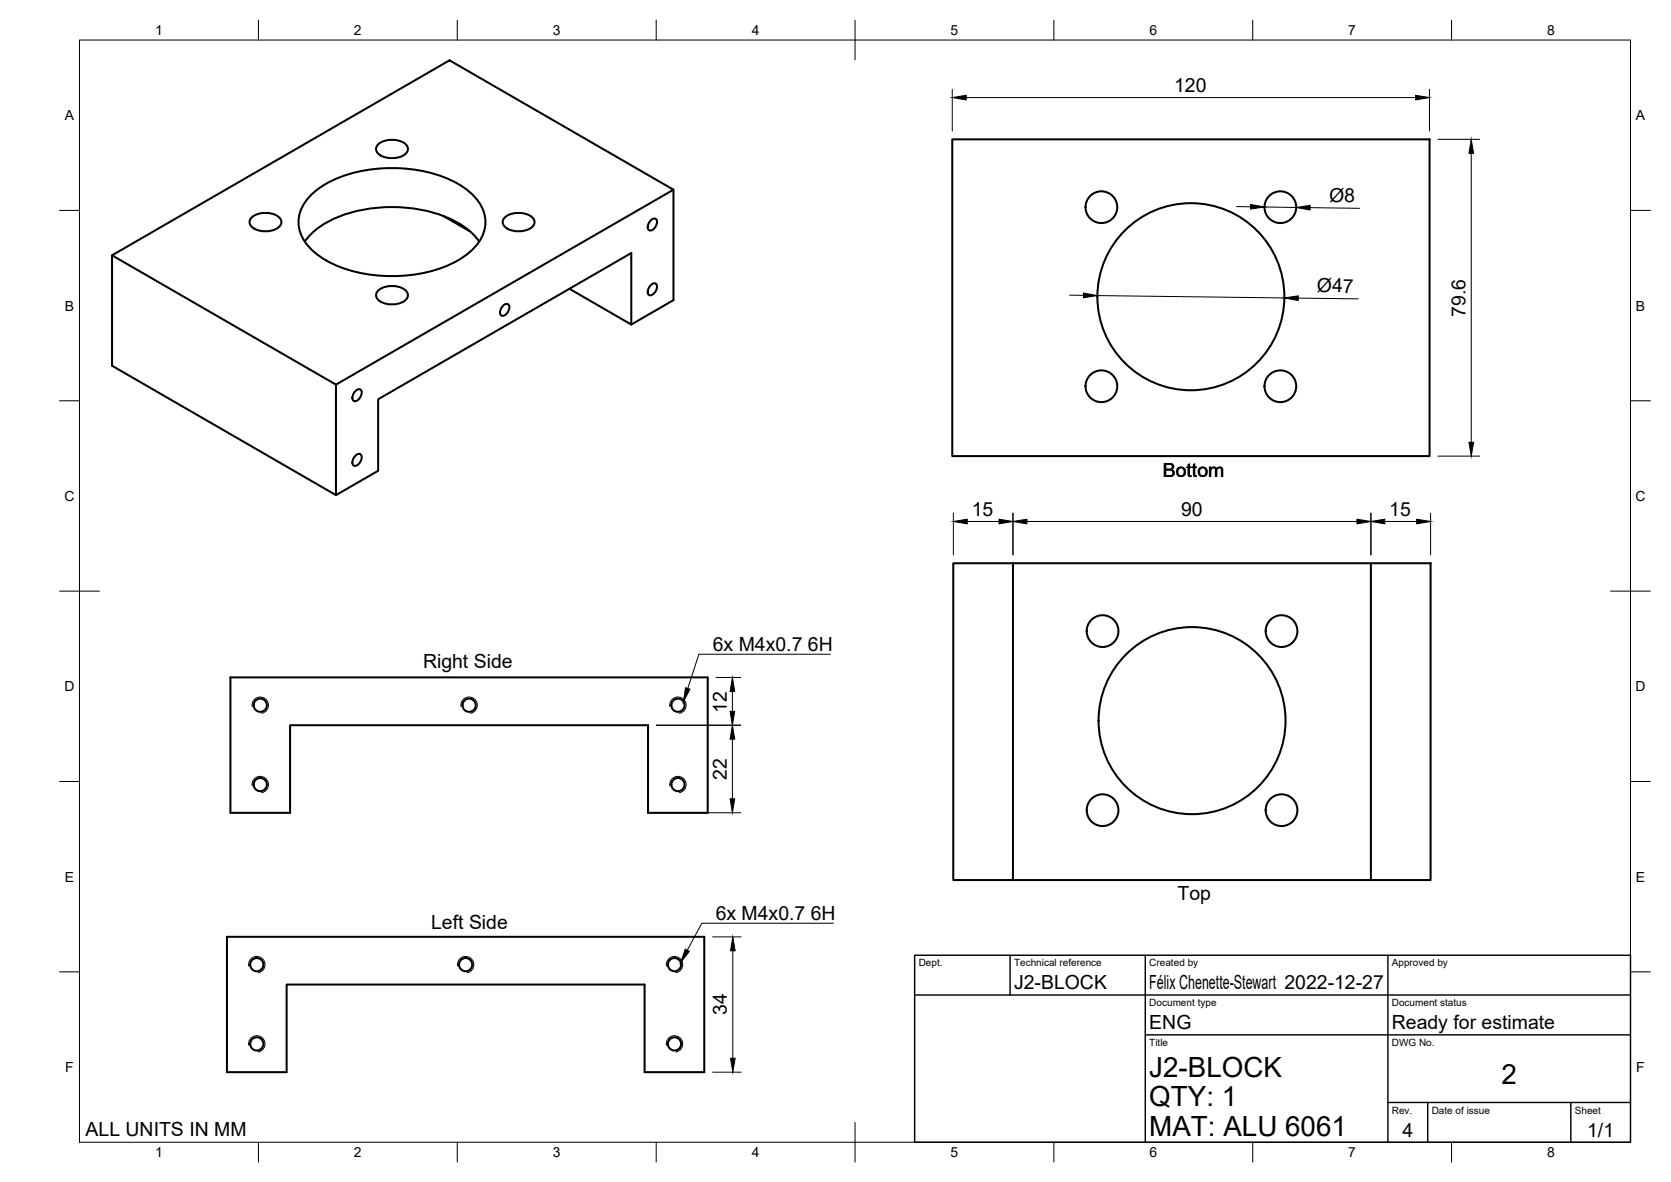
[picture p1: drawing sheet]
<svg xmlns="http://www.w3.org/2000/svg" width="420mm" height="297mm" viewBox="0 0 420 297" stroke-linecap="round" stroke-linejoin="round" font-family="sans-serif">
<!-- layer: Visible -->
<g fill="none" stroke="#000" stroke-width=".51">
<path d="M95.2 36.2a5.6 5.6 0 0 1 7.2 .5 1.95 1.95 0 0 1-1.6 2.7 5.6 5.6 0 0 1-6-1.2 1.51 1.51 0 0 1 .4-2zM239.4 35h120.1v79.6h-120.1zM63.3 54.6a5.6 5.6 0 0 1 7.2 .5 1.95 1.95 0 0 1-1.5 2.6 5.6 5.6 0 0 1-6-1.1 1.51 1.51 0 0 1 .3-2zM77.9 49.3a27.4 27.4 0 0 1 17.8-7 33.9 33.9 0 0 1 21 4.9 10.2 10.2 0 0 1 5.2 10.4 13.9 13.9 0 0 1-8.2 8.6 37.1 37.1 0 0 1-31.8-.8 12.1 12.1 0 0 1-6.8-9 9.3 9.3 0 0 1 2.8-7.1zM111.5 54.3l6.7 3.9M127 54.6a5.6 5.6 0 0 1 7.2 .5 1.95 1.95 0 0 1-1.6 2.6 5.6 5.6 0 0 1-6-1.1 1.51 1.51 0 0 1 .4-2zM163.7 55.4a.86 .86 0 0 1 1.4 0 2.16 2.16 0 0 1-1.8 2.5 1.43 1.43 0 0 1 0-2.2zM169.3 47.7v27.7l-10.6 6.2-15.5-9M28.2 64.2v27.7l56.3 32.5 10.6-6.1v-18l63.6-36.7v18M28.2 64.2l84.8-49 56.3 32.5-84.8 49zM76.6 60.7a20.5 20.5 0 0 1 11.7-7.3 37.5 37.5 0 0 1 26.3 2.3 16.3 16.3 0 0 1 5.9 5M95.2 73a5.6 5.6 0 0 1 7.2 .4 1.95 1.95 0 0 1-1.6 2.7 5.6 5.6 0 0 1-6-1.2 1.51 1.51 0 0 1 .4-1.9z"/>
<path d="M126.5 76.8a.86 .86 0 0 1 1.5 0 2.16 2.16 0 0 1-1.8 2.6 1.43 1.43 0 0 1 0-2.2zM163.7 71.6a.86 .86 0 0 1 1.4 0 2.16 2.16 0 0 1-1.8 2.6 1.43 1.43 0 0 1 0-2.2zM84.5 96.7v27.7M89.4 98.2a.86 .86 0 0 1 1.5 0 2.16 2.16 0 0 1-1.8 2.6 1.43 1.43 0 0 1 0-2.2zM89.4 114.5a.86 .86 0 0 1 1.5 0 2.16 2.16 0 0 1-1.8 2.6 1.43 1.43 0 0 1 0-2.2zM239.7 141.5h15v79.7h-15zM254.7 141.5h90M344.7 141.5h15v79.7h-15zM57.9 170.2h120v34.1h-15v-22h-90v22h-15zM57.1 235.4h120v34h-15v-22h-90v22h-15zM254.7 221.2h90"/>
<circle cx="276.9" cy="52.1" r="4"/>
<circle cx="321.9" cy="52.1" r="4"/>
<circle cx="299.4" cy="74.6" r="23.5"/>
<circle cx="276.9" cy="97.1" r="4"/>
<circle cx="321.9" cy="97.1" r="4"/>
<circle cx="277.2" cy="158.6" r="4"/>
<circle cx="322.2" cy="158.6" r="4"/>
<circle cx="65.4" cy="177.2" r="1.66"/>
<circle cx="118" cy="177.2" r="1.66"/>
<circle cx="170.5" cy="177.2" r="1.66"/>
<circle cx="65.4" cy="197.2" r="1.66"/>
<circle cx="170.5" cy="197.2" r="1.66"/>
<circle cx="299.7" cy="181.1" r="23.5"/>
<circle cx="277.2" cy="203.6" r="4"/>
<circle cx="322.2" cy="203.6" r="4"/>
<circle cx="64.6" cy="242.4" r="1.66"/>
<circle cx="117.1" cy="242.4" r="1.66"/>
<circle cx="169.6" cy="242.4" r="1.66"/>
<circle cx="64.6" cy="262.3" r="1.66"/>
<circle cx="169.6" cy="262.3" r="1.66"/>
</g>
<!-- layer: Visible Narrow -->
<path d="M63.4 177.6a2.06 2.06 0 0 1 1.7-2.4 2.06 2.06 0 0 1 2.4 1.7 2.06 2.06 0 0 1-1.7 2.4M115.9 177.6a2.06 2.06 0 0 1 1.7-2.4 2.06 2.06 0 0 1 2.4 1.7 2.06 2.06 0 0 1-1.7 2.4M168.4 177.6a2.06 2.06 0 0 1 1.7-2.4 2.06 2.06 0 0 1 2.4 1.7 2.06 2.06 0 0 1-1.7 2.4M63.4 197.5a2.06 2.06 0 0 1 1.7-2.4 2.06 2.06 0 0 1 2.4 1.7 2.06 2.06 0 0 1-1.7 2.4M168.4 197.5a2.06 2.06 0 0 1 1.7-2.4 2.06 2.06 0 0 1 2.4 1.7 2.06 2.06 0 0 1-1.7 2.4M62.5 242.8a2.06 2.06 0 0 1 1.7-2.4 2.06 2.06 0 0 1 2.4 1.7 2.06 2.06 0 0 1-1.7 2.4M115.1 242.8a2.06 2.06 0 0 1 1.6-2.4 2.06 2.06 0 0 1 2.4 1.7 2.06 2.06 0 0 1-1.7 2.4M167.6 242.8a2.06 2.06 0 0 1 1.6-2.4 2.06 2.06 0 0 1 2.4 1.7 2.06 2.06 0 0 1-1.6 2.4M62.5 262.7a2.06 2.06 0 0 1 1.7-2.4 2.06 2.06 0 0 1 2.4 1.7 2.06 2.06 0 0 1-1.7 2.4M167.6 262.7a2.06 2.06 0 0 1 1.6-2.4 2.06 2.06 0 0 1 2.4 1.7 2.06 2.06 0 0 1-1.6 2.4" fill="none" stroke="#000" stroke-width=".25"/>
<!-- layer: BORDER -->
<g fill="none" stroke="#000" stroke-width=".25">
<path d="M20 10.1h390v276.9h-390zM65 5.1v5M115 5.1v5M165 5.1v5M215 5.1v10M265 5.1v5M315 5.1v5M365 5.1v5M15 52.9h5M410 52.9h5M15 100.7h5M410 100.7h5"/>
<path d="M15 148.6h10M405 148.6h10M15 196.4h5M410 196.4h5M15 244.2h5M410 244.2h5M65 287v5M115 287v5M165 287v5M215 282.1v9.9M265 287v5M315 287v5"/>
<path d="M365 287v5"/>
</g>
<!-- layer: TITLEBLOCK -->
<path d="M230 240.1h180v46.9h-180zM230 250h180M254 240.1v9.9M288 240.1v46.9M349 240.1v46.9M288 260.1h122M349 277.1h61M359 277.1v9.9M395 277.1v9.9" fill="none" stroke="#000" stroke-width=".36"/>
<!-- layer: FD_Dimensions -->
<g fill="none" stroke="#000" stroke-width=".25">
<path d="M239.4 22.4v10.5M243 24.5h112.9M359.4 22.4v10.5M361.5 35h10.5M369.9 38.5v72.6M310.9 51.9l3.5 .1M317.9 52l8 .1M329.4 52.2l12.5 .2M268.9 74.2h3.5M275.9 74.3l47 .6M326.4 74.9l15.1 .2M361.5 114.6h10.5"/>
<path d="M239.7 129v10.5M243.2 131h8M254.7 129v10.5M258.2 131h83M344.7 129v10.5M348.2 131h8M359.7 129v10.5M180 170.3h6.2M184.1 173.7v5.1M165 182.3h21.2M184.1 185.7v15.1M165 204.2h21.2"/>
<path d="M179.2 235.4h7.2M184.3 238.9v27M179.2 269.4h7.2"/>
</g>
<g fill="#000" stroke="#000" stroke-width=".25">
<path d="M239.4 24.5l3.6-.6v1.2zM355.9 23.9l3.5 .6-3.5 .6zM369.9 35l.6 3.5h-1.1zM314.4 51.4l3.5 .6-3.5 .5zM325.9 52.1l3.5-.5v1.2zM272.4 73.6l3.5 .7-3.5 .5zM322.9 74.9l3.5-.6v1.2zM369.4 111.1h1.1l-.6 3.5zM239.7 131l3.5-.5v1.1zM251.2 130.5l3.5 .5-3.5 .6zM254.7 131l3.5-.5v1.1zM341.2 130.5l3.5 .5-3.5 .6z"/>
<path d="M344.7 131l3.5-.5v1.1zM356.2 130.5l3.5 .5-3.5 .6zM183.6 178.8h1.1l-.6 3.5zM184.1 170.3l.6 3.4h-1.1zM184.1 182.3l.6 3.4h-1.1zM183.6 200.8h1.1l-.6 3.4zM184.3 235.4l.5 3.5h-1.1zM183.7 265.9h1.1l-.5 3.5z"/>
</g>
<!-- layer: Hole Notes -->
<path d="M172.4 172.8l1.1 .4-1.7 3.1zM172.3 238.5l1 .6-2.1 2.8z" fill="#000" stroke="#000" stroke-width=".25"/>
<path d="M208.8 164.4h-33.1l-2.8 8.6M209.5 232h-33l-3.7 6.8" fill="none" stroke="#000" stroke-width=".25"/>
<g font-size="7">
<text x="289" y="270.6">J2-BLOCK</text>
<text x="377.5" y="272.3">2</text>
<text x="289" y="278.1">QTY: 1</text>
<text x="289" y="285.5">MAT: ALU 6061</text>
</g>
<g font-size="4.9">
<text x="295.2" y="23.1">120</text>
<text x="334.2" y="50.7" transform="rotate(1 334.2 50.7)">Ø8</text>
<text x="331.1" y="73.4" transform="rotate(1 331.1 73.4)">Ø47</text>
<text x="368.5" y="79.6" transform="rotate(-90 368.5 79.6)">79.6</text>
<text x="292.4" y="119.9">Bottom</text>
<text x="244.3" y="129.6">15</text>
<text x="297" y="129.6">90</text>
<text x="349.3" y="129.6">15</text>
<text x="106.4" y="168">Right Side</text>
<text x="179.2" y="163.7">6x M4x0.7</text>
<text x="203.1" y="163.7">6H</text>
<text x="182.8" y="179.1" transform="rotate(-90 182.8 179.1)">12</text>
<text x="182.8" y="195.9" transform="rotate(-90 182.8 195.9)">22</text>
<text x="296.1" y="226.2">Top</text>
<text x="108.4" y="233.4">Left Side</text>
<text x="180" y="231.3">6x M4x0.7</text>
<text x="203.9" y="231.3">6H</text>
<text x="255" y="248.5">J2-BLOCK</text>
<text x="289" y="248.5">Félix Chenette-Stewart 2022-12-27</text>
<text x="182.8" y="255.1" transform="rotate(-90 182.8 255.1)">34</text>
<text x="289" y="258.6">ENG</text>
<text x="350" y="258.6">Ready for estimate</text>
<text x="21.5" y="285.6">ALL UNITS IN MM</text>
<text x="352.6" y="285.7">4</text>
<text x="399.1" y="285.7">1/1</text>
</g>
<g font-size="3.5">
<text x="39" y="8.8">1</text>
<text x="89" y="8.8">2</text>
<text x="139" y="8.8">3</text>
<text x="189" y="8.8">4</text>
<text x="239" y="8.8">5</text>
<text x="289" y="8.8">6</text>
<text x="339" y="8.8">7</text>
<text x="389" y="8.8">8</text>
<text x="16.3" y="30.2">A</text>
<text x="411.3" y="30.2">A</text>
<text x="16.3" y="78">B</text>
<text x="411.3" y="78">B</text>
<text x="16.2" y="125.9">C</text>
<text x="411.2" y="125.9">C</text>
<text x="16.2" y="173.7">D</text>
<text x="411.2" y="173.7">D</text>
<text x="16.3" y="221.6">E</text>
<text x="411.3" y="221.6">E</text>
<text x="16.4" y="269.4">F</text>
<text x="411.4" y="269.4">F</text>
<text x="39" y="290.8">1</text>
<text x="89" y="290.8">2</text>
<text x="139" y="290.8">3</text>
<text x="189" y="290.8">4</text>
<text x="239" y="290.8">5</text>
<text x="289" y="290.8">6</text>
<text x="339" y="290.8">7</text>
<text x="389" y="290.8">8</text>
</g>
<g font-size="2.5">
<text x="231" y="242.9">Dept.</text>
<text x="255" y="242.9">Technical reference</text>
<text x="289" y="242.9">Created by</text>
<text x="350" y="242.9">Approved by</text>
<text x="289" y="252.8">Document type</text>
<text x="350" y="252.8">Document status</text>
<text x="289" y="262.9">Title</text>
<text x="350" y="262.9">DWG No.</text>
<text x="350" y="279.9">Rev.</text>
<text x="360" y="279.9">Date of issue</text>
<text x="396" y="279.9">Sheet</text>
</g>
</svg>
